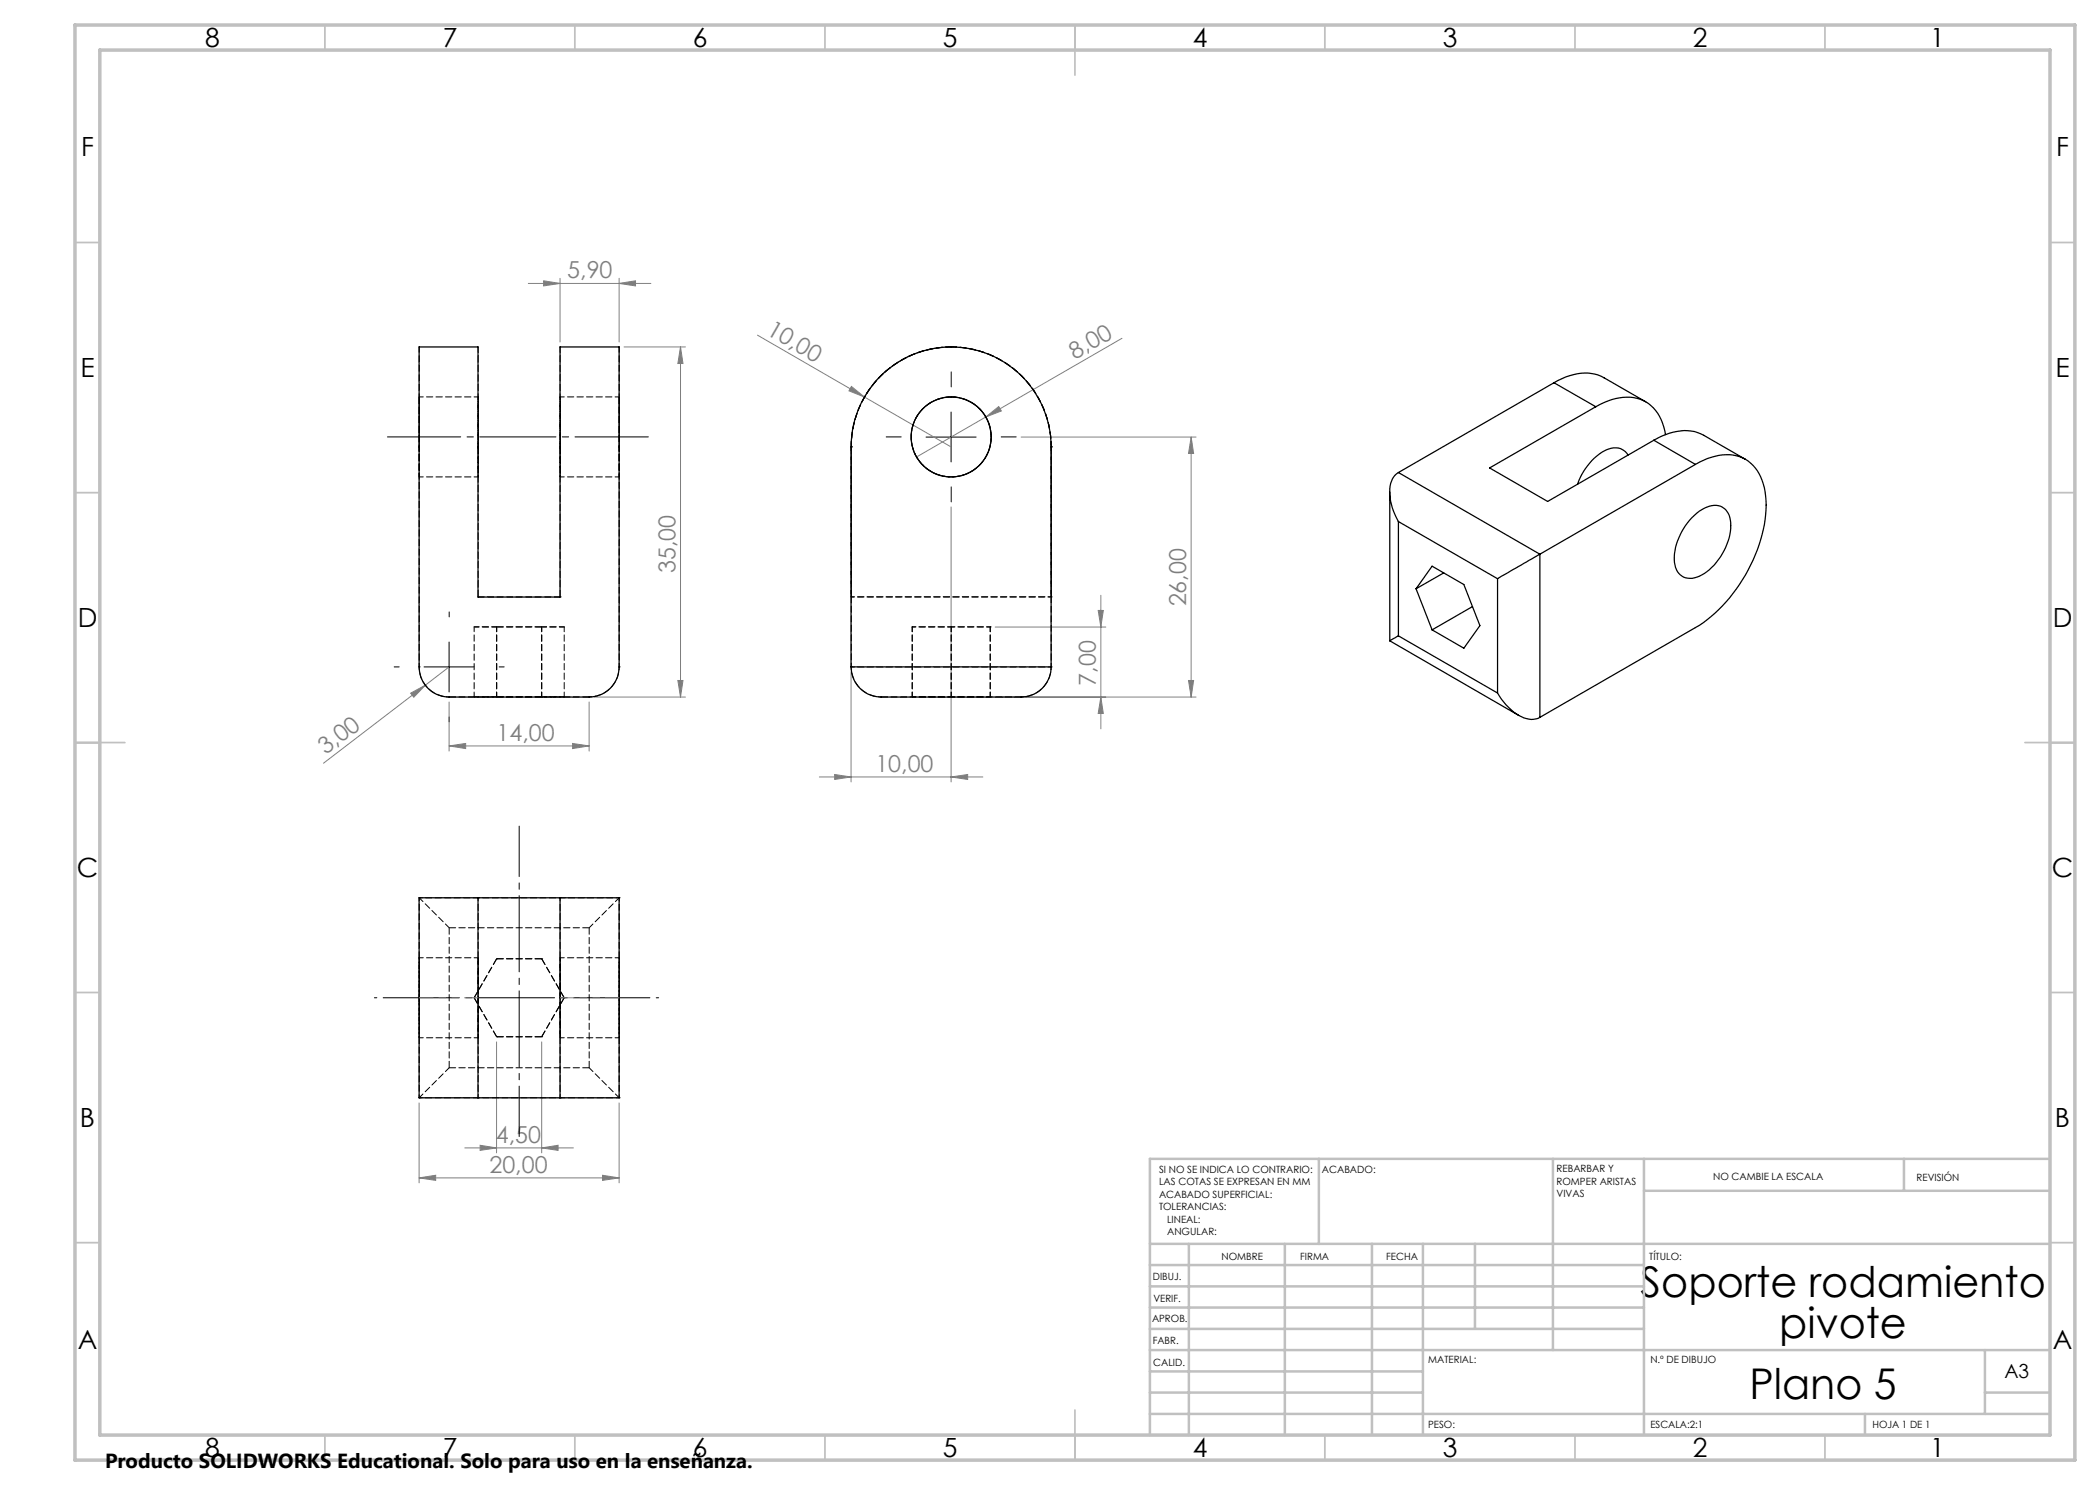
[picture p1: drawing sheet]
<svg xmlns="http://www.w3.org/2000/svg" width="420mm" height="297mm" viewBox="0 0 420 297" stroke-linecap="round" stroke-linejoin="round" font-family="sans-serif">
<g fill="none" stroke="#808080" stroke-width=".2">
<path d="M105.7 56.7h24.5M108.7 56.2l3.3 .5-3.3 .5zM112 55.7v12.7M123.8 56.7l3.3-.5v1zM123.8 55.7v12.7M124.8 69.4h12.3M136.1 69.4l.5 3.3h-1zM136.1 69.4v70M151.5 67l38.7 22.4M170.3 77.3l2.6 2.1-3.1-1.2zM189.2 69.4a19.9 19.9 0 0 0-16.8 10.9M224.4 67.7l-27.2 15.7"/>
<path d="M197.2 83.4l2.5-2.1 .6 .9zM197.2 83.4l-13.9 8M204.2 87.4h35M238.2 87.4v52M238.2 87.4l.5 3.3h-1zM190.2 101.4v55M220.2 119.1v26.7M82.1 138.6l3-1.5-2.3 2.3zM85.1 137.1l-20.4 15.5M89.8 133.4l-4.7 3.7M118.8 139.4h18.3M135.6 136.1h1l-.5 3.3z"/>
<path d="M170.2 134.4v22M199 139.4h40.2M199 125.4h22.2M219.6 122.1h1.1l-.5 3.3zM220.2 139.4l.5 3.3h-1.1zM237.7 136.1h1l-.5 3.3zM89.8 149.2l3.3-.5v1zM89.8 140.4v9.8M89.8 149.2h28M114.5 148.7l3.3 .5-3.3 .5zM117.8 140.4v9.8M163.9 155.4h32.7"/>
<path d="M166.9 154.9l3.3 .5-3.3 .5zM190.2 155.4l3.3-.5v1zM99.3 208.4v22.2M108.3 208.4v22.2M83.8 235.6l3.3-.5v1zM83.8 220.6v16M83.8 235.6h40M93 229.6h21.7M96 229.1l3.3 .5-3.3 .5zM108.3 229.6l3.3-.5v1zM120.5 235.1l3.3 .5-3.3 .5zM123.8 220.6v16"/>
</g>
<path d="M190.2 77.4v-3M180.2 87.4h-3M190.2 97.4v3M200.2 87.4h3M79.8 133.4h-1M89.8 123.4v-1M99.8 133.4h1M89.8 143.4v1" fill="none" stroke="#000" stroke-width=".2" stroke-dasharray="15.2 1.3 1.3 1.3"/>
<path d="M185.2 87.4h10M190.2 82.4v10M84.8 133.4h10M89.8 128.4v10" fill="none" stroke="#000" stroke-width=".2"/>
<path d="M77.5 87.4h52.2" fill="none" stroke="#000" stroke-width=".2" stroke-dasharray="15.2 1.3 1.3 1.3" stroke-dashoffset=".6"/>
<path d="M131.7 199.6h-56.8" fill="none" stroke="#000" stroke-width=".2" stroke-dasharray="15.2 1.3 1.3 1.3" stroke-dashoffset="-1.8"/>
<path d="M103.8 227.3v-62.1" fill="none" stroke="#000" stroke-width=".2" stroke-dasharray="15.2 1.3 1.3 1.3" stroke-dashoffset="5.1"/>
<g fill="none" stroke="#c0c0c0" stroke-width=".35">
<path d="M65 5v5M115 5v5M165 5v5M215 5v10M265 5v5M315 5v5M365 5v5M15 48.5h5M410 48.5h5M15 98.5h5M410 98.5h5M15 148.5h10"/>
<path d="M405 148.5h10M15 198.5h5M410 198.5h5M15 248.5h5M410 248.5h5M65 287v5M115 287v5M165 287v5M215 282v10M265 287v5M315 287v5M365 287v5"/>
</g>
<g fill="none" stroke="#c0c0c0" stroke-width=".5">
<path d="M263.8 231.8v17M310.6 231.8v38.2M328.8 231.8v55.2M328.8 238.2h81.2M380.8 231.8v6.4M410 231.8h-180v55.2M230 248.8h180M230 257.3h98.8M230 253h98.8M237.8 248.8v38.2M257 248.8v38.2M274.4 248.8v38.2"/>
<path d="M284.6 248.8v38.2M295 248.8v17M230 265.8h98.8M230 261.5h98.8M230 278.5h54.6M230 274.3h54.6M230 270h180M397 278.5h13M397 270v12.8M230 282.8h180M373 282.8v4.2"/>
</g>
<path d="M15 5h400v287h-400zM20 10h390v277h-390z" fill="none" stroke="#c0c0c0" stroke-width=".7"/>
<g fill="#808080">
<path d="M170.3 77.3l2.6 2.1-3.1-1.2z"/>
<path d="M197.2 83.4l2.5-2.1 .6 .9z"/>
<path d="M82.1 138.6l3-1.5-2.3 2.3z"/>
<path d="M114.5 148.7l3.3 .5-3.3 .5zM89.8 149.2l3.3-.5v1zM123.8 56.7l3.3-.5v1zM108.7 56.2l3.3 .5-3.3 .5zM190.2 155.4l3.3-.5v1zM166.9 154.9l3.3 .5-3.3 .5z"/>
<path d="M108.3 229.6l3.3-.5v1zM96 229.1l3.3 .5-3.3 .5zM120.5 235.1l3.3 .5-3.3 .5zM83.8 235.6l3.3-.5v1z"/>
<path d="M136.1 69.4l.5 3.3h-1zM135.6 136.1h1l-.5 3.3zM238.2 87.4l.5 3.3h-1zM237.7 136.1h1l-.5 3.3zM219.6 122.1h1.1l-.5 3.3zM220.2 139.4l.5 3.3h-1.1z"/>
</g>
<g fill="none" stroke="#000" stroke-width=".25">
<path d="M83.8 69.4h11.8v50h16.4v-50h11.8v64a6 6 0 0 1-6 6h-28a6 6 0 0 1-6-6zM310.8 76.5a10.5 10.5 0 0 1 9.4-1.3l8.9 5.2M310.8 76.5l8.4 4.8M310.8 76.5l-31.1 18M278 98.4v29.8M279.7 94.5a4.6 4.6 0 0 0-1.7 4.5 12.6 12.6 0 0 0 1.7 5.3M279.7 94.5l28.3 16.3M319.2 81.3a10.6 10.6 0 0 1 9.4-1.2 8.4 8.4 0 0 1 4.5 6.8M319.2 81.3l-21.3 12.3 11.6 6.7 21.3-12.3M325.6 91a3.3 3.3 0 0 0-4.8-.8 12.3 12.3 0 0 0-5.3 6.6M330.8 88a10.9 10.9 0 0 1 8.7-1.5l1.2 .6 8.4 4.8M330.8 88l8.3 4.9"/>
<path d="M339.1 92.9a10.5 10.5 0 0 1 9.4-1.3 8.4 8.4 0 0 1 4.5 6.8 26.6 26.6 0 0 1-3.9 16.6 29 29 0 0 1-10 10.5l-31.1 18M339.1 92.9l-31.1 17.9M279.7 104.3l19.8 11.4M279.7 104.3v22.9M283.2 117.8l3.2-4.6 6.4 3.7 3.2 8.2-3.2 4.5-6.4-3.6M283.2 117.8l3.2 8.2M288.7 114.6l-5.5 3.2M299.5 115.7v22.9M308 110.8l-8.5 4.9M308 110.8v32.7M338.4 103.5a5.9 5.9 0 0 1 5.7-2.3 3.7 3.7 0 0 1 2 3.9 12.3 12.3 0 0 1-6.2 10.1 3.2 3.2 0 0 1-5-2.7 12 12 0 0 1 3.5-9zM170.2 133.4v-44a20 20 0 0 1 20-20 20 20 0 0 1 20 20v44"/>
<path d="M170.2 133.4a6 6 0 0 0 6 6h28a6 6 0 0 0 6-6M170.2 133.4h40M278 128.2l25.7 14.9M279.7 127.2l-1.7 1M279.7 127.2l19.8 11.4M294.5 121.3l-8.1 4.7M299.5 138.6a10.8 10.8 0 0 0 5.8 5.1l1.4 .2 1.3-.4M83.8 179.6h40v40h-40zM95.6 179.6v40M112 179.6v40"/>
<circle cx="190.2" cy="87.4" r="8"/>
</g>
<g fill="none" stroke="#000" stroke-width=".2" stroke-dasharray="1.3 .6">
<path d="M190.2 69.4h.1M170.2 89.4h.1M210.2 89.4h.1M95.6 119.4h.1M112 119.4h.1M170.2 119.4h.1M210.2 119.4h.1M83.8 133.4h.1M89.8 139.4h.1M89.8 139.4h28M117.8 139.4h.1M123.8 133.4h.1"/>
<path d="M170.2 133.4h.1M176.2 139.4h.1M176.2 139.4h28M182.4 125.4h.1M182.4 139.4h.1M198 125.4h.1M198 139.4h.1M204.2 139.4h.1M210.2 133.4h.1M83.8 179.6h.1M95.6 179.6h.1M112 179.6h.1"/>
<path d="M123.8 179.6h.1M89.8 185.6h28M94.8 199.6h.1M99.3 191.8h.1M108.3 191.8h.1M112.8 199.6h.1M117.8 185.6v28M83.8 219.6h.1M89.8 213.6v-28M95.6 219.6h.1M99.3 207.4h.1M108.3 207.4h.1"/>
<path d="M112 219.6h.1M117.8 213.6h-28M123.8 219.6h.1"/>
</g>
<g fill="none" stroke="#000" stroke-width=".2" stroke-dasharray="1.3 .6" stroke-dashoffset="-.1">
<path d="M83.8 79.4v16v-16M123.8 79.4v16v-16M95.6 87.4v8v-16v8M95.6 89.4v30M112 87.4v8v-16v8M112 89.4v30M170.2 89.4v30M210.2 89.4v30M99.3 125.4h9M99.3 139.4h9M108.3 125.4h-9M108.3 139.4h-9"/>
<path d="M83.8 199.6v-8v16v-8M94.8 199.6l4.5-7.8M95.6 191.6v15.9v-15.9M99.3 191.8h9M108.3 191.8l4.5 7.8M112.8 199.6l-4.5 7.8M123.8 199.6v-8v16v-8M99.3 207.4l-4.5-7.8M108.3 207.4h-9M112 207.6v-16v16"/>
</g>
<g fill="none" stroke="#000" stroke-width=".2" stroke-dasharray="1.3 .6" stroke-dashoffset=".3">
<path d="M190.2 79.4a8 8 0 0 0-7 11.8 8 8 0 0 0 13.7 .6 8 8 0 0 0-6-12.4h-.7M182.2 87.4a8 8 0 0 0 11.8 7 8 8 0 0 0 .6-13.7 8 8 0 0 0-12.3 6l-.1 .7M198.2 87.4a8 8 0 0 1-11.8 7 8 8 0 0 1-.6-13.7 8 8 0 0 1 12.4 6v.7M94.8 125.4v14M94.8 125.4h4.5M94.8 139.4h4.5M99.3 125.4v14M99.3 125.4h-4.5M99.3 139.4h-4.5M108.3 125.4v14M108.3 125.4h4.5M108.3 139.4h4.5"/>
<path d="M112.8 139.4h-4.5M112.8 125.4h-4.5M112.8 125.4v14M182.4 125.4v14M190.2 125.4v14M198 125.4v14"/>
</g>
<path d="M83.8 69.4v20M112 69.4v20M190.2 69.4a20 20 0 0 1 20 20M190.2 69.4a20 20 0 0 0-20 20M95.6 89.4v-20M123.8 89.4v-20M170.2 89.4a20 20 0 0 1 20-20M210.2 89.4a20 20 0 0 0-20-20M89.8 185.6l-6-6M117.8 185.6l6-6M83.8 219.6l6-6M123.8 219.6l-6-6" fill="none" stroke="#000" stroke-width=".2" stroke-dasharray="1.3 .6" stroke-dashoffset=".2"/>
<path d="M83.8 133.4a6 6 0 0 0 6 6M123.8 133.4a6 6 0 0 1-6 6M176.2 139.4a6 6 0 0 1-6-6M210.2 133.4a6 6 0 0 1-6 6" fill="none" stroke="#000" stroke-width=".2" stroke-dasharray="1.3 .6" stroke-dashoffset=".7"/>
<g fill="none" stroke="#000" stroke-width=".2" stroke-dasharray="1.3 .6" stroke-dashoffset=".5">
<path d="M95.6 79.4h-11.8M123.8 79.4h-11.8M83.8 95.4h11.8M112 95.4h11.8M83.8 133.4v-44M123.8 133.4v-44M170.2 133.4v-44M182.4 125.4h7.8M182.4 139.4h7.8M190.2 125.4h-7.8M190.2 139.4h-7.8M190.2 125.4h7.8"/>
<path d="M190.2 139.4h7.8M198 125.4h-7.8M198 139.4h-7.8M210.2 133.4v-44M95.6 191.6h-11.8M123.8 191.6h-11.8M83.8 207.6h11.8M112 207.6h11.8"/>
</g>
<path d="M95.6 119.4h16.4" fill="none" stroke="#000" stroke-width=".2" stroke-dasharray="1.3 .6" stroke-dashoffset=".1"/>
<path d="M170.2 119.4h40M210.2 119.4h-40M210.2 133.4h-40M83.8 179.6v40M112 179.6v40M123.8 179.6h-40M83.8 219.6h40M95.6 219.6v-40M123.8 219.6v-40" fill="none" stroke="#000" stroke-width=".2" stroke-dasharray="1.3 .6" stroke-dashoffset=".6"/>
<path d="M83.8 199.6h11.8M123.8 199.6h-11.8" fill="none" stroke="#808080" stroke-width=".2" stroke-dasharray="6.3 1.3 1.3 1.3 1.3 1.3" stroke-dashoffset="3.6"/>
<g font-size="8.5">
<text x="328.1" y="259.5">Soporte rodamiento</text>
<text x="355.9" y="267.6">pivote</text>
<text x="349.9" y="279.7">Plano 5</text>
</g>
<g font-size="5.3">
<text x="41" y="9.5">8</text>
<text x="88.5" y="9.5">7</text>
<text x="138.5" y="9.5">6</text>
<text x="188.5" y="9.5">5</text>
<text x="238.5" y="9.5">4</text>
<text x="288.5" y="9.5">3</text>
<text x="338.5" y="9.5">2</text>
<text x="386" y="9.5">1</text>
<text x="16.2" y="31.2">F</text>
<text x="411.2" y="31.2">F</text>
<text x="16.1" y="75.5">E</text>
<text x="411.1" y="75.5">E</text>
<text x="15.5" y="125.5">D</text>
<text x="410.5" y="125.5">D</text>
<text x="15.4" y="175.5">C</text>
<text x="410.4" y="175.5">C</text>
<text x="16" y="225.5">B</text>
<text x="411" y="225.5">B</text>
<text x="15.5" y="269.7">A</text>
<text x="410.5" y="269.7">A</text>
<text x="41" y="291.5">8</text>
<text x="88.5" y="291.5">7</text>
<text x="138.5" y="291.5">6</text>
<text x="188.5" y="291.5">5</text>
<text x="238.5" y="291.5">4</text>
<text x="288.5" y="291.5">3</text>
<text x="338.5" y="291.5">2</text>
<text x="386" y="291.5">1</text>
</g>
<g font-size="4.7" fill="#808080">
<text x="113.5" y="55.6">5,90</text>
<text x="153.1" y="66.8" transform="rotate(30 153.1 66.8)">10,00</text>
<text x="214.9" y="72" transform="rotate(-30 214.9 72)">8,00</text>
<text x="135.1" y="114.6" transform="rotate(-90 135.1 114.6)">35,00</text>
<text x="237.2" y="121.3" transform="rotate(-90 237.2 121.3)">26,00</text>
<text x="219.2" y="137.1" transform="rotate(-90 219.2 137.1)">7,00</text>
<text x="99.3" y="148.2">14,00</text>
<text x="65.1" y="151.1" transform="rotate(-37 65.1 151.1)">3,00</text>
<text x="175.1" y="154.4">10,00</text>
<text x="99.2" y="228.5">4,50</text>
<text x="97.9" y="234.5">20,00</text>
</g>
<text font-size="4.1" x="21" y="293.7">Producto SOLIDWORKS Educational. Solo para uso en la enseñanza.</text>
<text font-size="3.9" x="400.9" y="275.5">A3</text>
<g font-size="2">
<text x="231.8" y="234.6">SI NO SE INDICA LO CONTRARIO:</text>
<text x="231.8" y="237.1">LAS COTAS SE EXPRESAN EN MM</text>
<text x="231.8" y="239.6">ACABADO SUPERFICIAL:</text>
<text x="264.4" y="234.6">ACABADO:</text>
<text x="311.3" y="234.5">REBARBAR Y</text>
<text x="311.3" y="237">ROMPER ARISTAS</text>
<text x="311.3" y="239.5">VIVAS</text>
<text x="342.6" y="236">NO CAMBIE LA ESCALA</text>
<text x="383.3" y="236.2">REVISIÓN</text>
<text x="231.8" y="242.1">TOLERANCIAS:</text>
<text x="233.4" y="244.6">LINEAL:</text>
<text x="233.4" y="247.1">ANGULAR:</text>
<text x="244.3" y="252">NOMBRE</text>
<text x="260" y="251.9">FIRMA</text>
<text x="277.2" y="251.9">FECHA</text>
<text x="329.9" y="251.9">TÍTULO:</text>
<text x="230.6" y="256.1">DIBUJ.</text>
<text x="230.7" y="260.3">VERIF.</text>
<text x="230.4" y="264.4">APROB.</text>
<text x="230.5" y="268.8">FABR.</text>
<text x="230.7" y="273.1">CALID.</text>
<text x="285.6" y="272.5">MATERIAL:</text>
<text x="330.1" y="272.5">N.º DE DIBUJO</text>
<text x="285.6" y="285.5">PESO:</text>
<text x="330.1" y="285.6">ESCALA:2:1</text>
<text x="374.5" y="285.6">HOJA 1 DE 1</text>
</g>
</svg>
